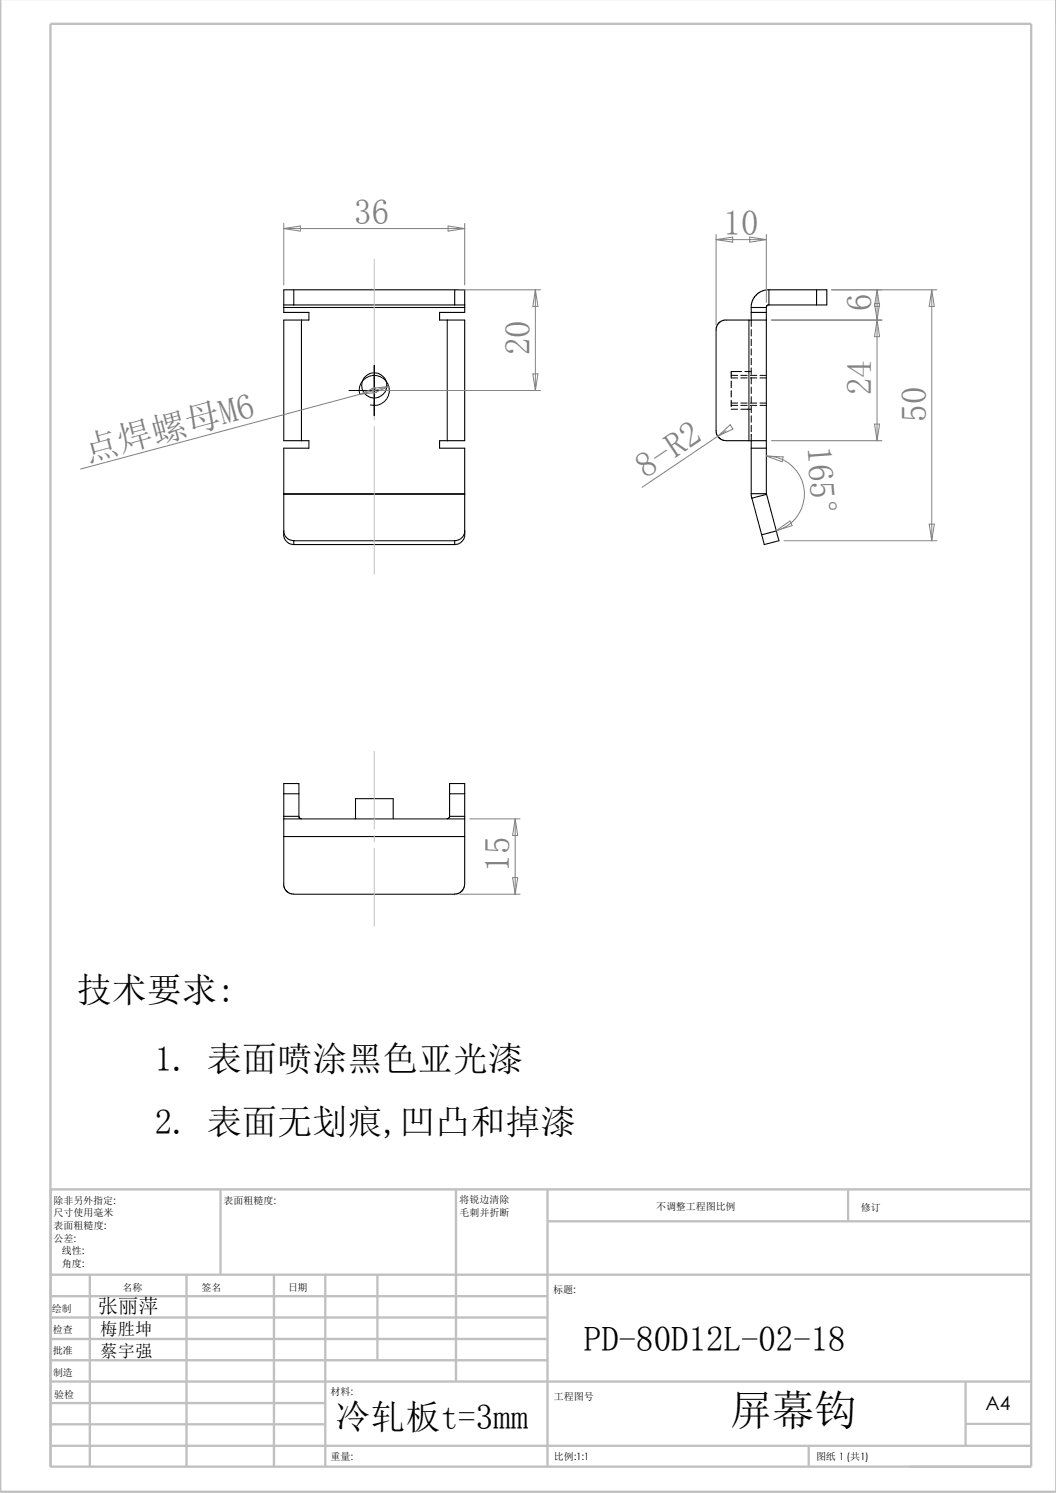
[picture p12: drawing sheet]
<svg xmlns="http://www.w3.org/2000/svg" width="210mm" height="297mm" viewBox="0 0 210 297" stroke-linecap="round" stroke-linejoin="round" font-family="sans-serif">
<g fill="none" stroke="#c0c0c0" stroke-width=".47">
<path d="M0 -.1v296.9h210M10 4.7h195.1v287.1h-195.1zM43.9 236.6v17M90.7 236.6v38.2M108.9 236.6v55.2M168.7 236.5v6.4M205.1 236.6h-195v55.2M10.1 257.9h98.8M10.1 253.6h195M17.9 253.6v38.2M37.1 253.6v38.2M54.5 253.6v38.2"/>
<path d="M64.7 253.6v38.2M75.1 253.6v17M108.9 243h96.2M10.1 274.8h195M10.1 266.4h98.8M10.1 262.1h98.8M10.1 279.1h54.6M10.1 270.6h98.8M192 274.7v12.8M10.1 287.6h195M10.1 283.3h54.6M160.8 287.5v4.3"/>
<path d="M192 283.3h13.1"/>
</g>
<g fill="none" stroke="#000" stroke-width=".21">
<path d="M58.4 57.7h-2v3M58.4 57.7h32M58.4 57.7v3M90.4 57.7h2v3M90.4 57.7v3M152.9 57.7h-.5l-1 .3-1.1 .7-.8 1.4-.1 1.1M152.9 57.7v3M152.9 57.7h9.5M162.4 57.7h2v3h-2M162.4 57.7v3M56.4 60.7h2M56.4 60.7v.5"/>
<path d="M56.4 61.2v.9h5v1.6h-1.5M56.4 61.2h36M58.4 60.7h32M59.9 63.7h-3.5v24h3.5M59.9 63.7v24M88.9 63.7h3.5v24h-3.5M88.9 63.7v24M90.4 60.7h2M92.4 60.7v.5M92.4 61.2v.9h-5v1.6h1.5M148.9 63.7h-4.9l-1 .5-.6 1 .1 21 .5 1 1 .4 4.9 .1M148.9 63.7h3.5"/>
<path d="M148.9 63.7v24M149.4 61.2v2.5M149.4 61.2h3M149.4 62.1h3M152.4 61.2v37M152.9 60.7l-.4 .1-.1 .4M152.9 60.7h9.5M56.4 98.3v8.1a2.03 2.03 0 0 0 2 1.9M56.4 98.2v.1M56.4 98.2h36M56.4 98.3h36M59.9 87.7h1.5v1.5h-5v9"/>
<path d="M88.9 87.7h-1.5v1.5h5v9M92.4 98.3v8.1a2.03 2.03 0 0 1-2 1.9M92.4 98.2v.1M148.9 87.7h3.5M149.4 98.2l.1 .9M149.4 98.2h3M149.4 87.7v10.5M149.4 89.2h3M149.5 99.1l2 7.3M152.4 98.2v.1M152.4 98.3l-2.9 .8M152.4 98.3l2 7.3"/>
<path d="M56.4 105.6a2.03 2.03 0 0 0 2 2M58.4 107.6v.7M58.4 107.6h32M58.4 108.3h32M90.4 107.6v.7M92.4 105.6a2.03 2.03 0 0 1-2 2M154.4 105.6l.5 2-2.9 .7-.5-1.9M154.4 105.6l-2.9 .8M56.4 157.9v-2h3v2M56.4 157.9v4.5M56.4 157.9h3M59.4 157.9v4.5"/>
<path d="M89.4 157.9v-2h3v2M89.4 157.9h3M89.4 157.9v4.5h3M92.4 157.9v4.5M56.4 166.4v-3.5h36v3.5M56.4 166.4v9.9l.3 .7 .4 .4 .6 .4 .7 .1h32l.7-.1 .8-.6 .5-.9v-9.9M56.4 162.4l.1 .5M56.4 166.4h36M56.4 162.4h3M59.4 162.4l.1 .3 .4 .2M70.7 162.9v-4h7.5v4M89.5 162.4l-.2 .3-.4 .2"/>
<path d="M92.4 162.4v.5"/>
<circle cx="74.4" cy="76.7" r="2.49"/>
</g>
<g fill="none" stroke="#000" stroke-width=".2">
<path d="M69.4 77.7h10M71.5 78.4a3 3 0 0 1 2.7-3.7 3 3 0 0 1 3.2 3.2 3 3 0 0 1-3.7 2.7M74.4 72.7v10M145.4 75.8v1.3M145.4 77.7v1.3M145.4 79.6v1.3M145.4 74.7h1.3M147.3 75.2h1.3M147.3 74.7h1.3M147.5 73.9h-2.1v1.3h1.3M148.1 73.9h1.3M149.2 75.2h1.3"/>
<path d="M149.2 74.7h1.3M149.4 63.7v1.2M149.4 65.6v1.2M149.4 67.5v1.2M149.4 69.4v1.3M149.4 71.3v1.3M149.4 73.2v1.3M149.4 75.1v1.3M149.4 77v1.3M149.4 78.9v1.3M151.1 75.2h1.3M151.1 74.7h1.3"/>
<path d="M145.4 81.4h1.3M145.4 80.2h1.3M145.4 80.6h1.3M147.3 81.4h2.1M147.3 80.2h1.3M147.3 80.6h1.3M149.2 80.2h1.3M149.2 80.6h1.3M149.4 80.8v1.3M149.4 82.7v1.3M149.4 84.6v1.3M149.4 86.4v1.3"/>
<path d="M151.1 80.2h1.3M151.1 80.6h1.3"/>
</g>
<path d="M74.4 51.6v29.4M74.4 82.3v1.2M74.4 84.8v29.4M74.4 149.5v15.4M74.4 166.2v1.3M74.4 168.7v15.5" fill="none" stroke="#c0c0c0" stroke-width=".2"/>
<g fill="none" stroke="#808080" stroke-width=".2">
<path d="M56.4 45.5l3.3-.5v1zM56.4 45.5h36M56.4 44.4v12.3M89.1 45l3.3 .5-3.3 .5zM91.4 57.7h16.1M92.4 44.4v12.3M106.5 57.7v20M106.5 57.7l.5 3.3h-1zM142.4 47.7h10M142.4 47.7l3.3-.5v1zM142.4 46.7v18M149.1 47.2l3.3 .5-3.3 .5z"/>
<path d="M152.4 46.7v13.5M165.4 57.7h20.9M174.4 57.7l.5 3.3h-1zM174.4 57.7v30M185.3 57.7l.5 3.3h-1zM185.3 57.7v49.9M71.5 78.4l-55.5 14.9M71.5 78.4l3.1-1.3 .2 1zM74 77.3l3.3-.4-3 1.3zM75.4 77.7h32.1M77.3 76.9l-5.8 1.5M106 74.4h1l-.5 3.3z"/>
<path d="M153.4 63.7h22M173.9 60.4l1 6.6h-1l1-6.6zM142.7 86.8l-15 10.1M142.7 86.8l2.5-2.3 .6 .8zM144.4 85.7l-1.7 1.1M152.4 90.7a7.6 7.6 0 0 1 7.5 6.6 7.6 7.6 0 0 1-5.6 8.3M152.4 90.7l3.3 .2-.2 1zM153.4 87.7h22M173.9 84.4h1l-.5 3.3zM154.3 105.6l2.8-2 .4 1zM155.9 107.6h30.4M184.8 104.3h1l-.5 3.3z"/>
<path d="M91.4 177.9h12M93.4 162.9h10M101.9 174.6h1.1l-.6 3.3zM102.4 162.9v15M102.4 162.9l.6 3.3h-1.1z"/>
</g>
<text font-size="8.4" x="145.2" y="283.4">屏幕钩</text>
<g font-size="6.9" fill="#808080">
<text x="70.4" y="44.5">36</text>
<text x="143.9" y="46.7">10</text>
<text x="173.3" y="61.9" transform="rotate(-90 173.3 61.9)">6</text>
<text x="105.4" y="70.7" transform="rotate(-90 105.4 70.7)">20</text>
<text x="173.3" y="78.6" transform="rotate(-90 173.3 78.6)">24</text>
<text x="184.2" y="83.9" transform="rotate(-90 184.2 83.9)">50</text>
<text x="160.5" y="88.9" transform="rotate(86 160.5 88.9)">165°</text>
<text x="17.3" y="91.8" transform="rotate(-15 17.3 91.8)">点焊螺母M6</text>
<text x="128.4" y="95.2" transform="rotate(-34 128.4 95.2)">8-R2</text>
<text x="101.3" y="173.4" transform="rotate(-90 101.3 173.4)">15</text>
</g>
<g font-size="6.9">
<text x="15.3" y="199.3">技术要求:</text>
<text x="30.8" y="213">1. 表面喷涂黑色亚光漆</text>
<text x="30.8" y="225.6">2. 表面无划痕,凹凸和掉漆</text>
<text x="116.1" y="268.7">PD-80D12L-02-18</text>
<text x="66.7" y="284.3">冷轧板t=3mm</text>
</g>
<text font-size="4" x="19.4" y="261.2">张丽萍</text>
<text font-size="3.9" x="196" y="280.4">A4</text>
<g font-size="3.4">
<text x="19.9" y="265.5">梅胜坤</text>
<text x="19.9" y="270">蔡宇强</text>
</g>
<g font-size="2">
<text x="10.7" y="239.5">除非另外指定:</text>
<text x="44.5" y="239.5">表面粗糙度:</text>
<text x="91.4" y="239.4">将锐边清除</text>
<text x="10.7" y="242">尺寸使用毫米</text>
<text x="10.7" y="244.5">表面粗糙度:</text>
<text x="91.4" y="241.9">毛刺并折断</text>
<text x="130.5" y="240.8">不调整工程图比例</text>
<text x="171.2" y="241">修订</text>
<text x="10.7" y="247">公差:</text>
<text x="12.3" y="252">角度:</text>
<text x="12.3" y="249.5">线性:</text>
<text x="24.4" y="256.9">名称</text>
<text x="40.1" y="256.8">签名</text>
<text x="57.3" y="256.8">日期</text>
<text x="110" y="257.1">标题:</text>
<text x="10.3" y="261">绘制</text>
<text x="10.5" y="269.3">批准</text>
<text x="10.5" y="265.3">检查</text>
<text x="10.5" y="273.6">制造</text>
<text x="10.8" y="278">验检</text>
<text x="65.7" y="277.4">材料:</text>
<text x="110.2" y="278.5">工程图号</text>
<text x="65.7" y="290.4">重量:</text>
<text x="110.2" y="290.5">比例:1:1</text>
<text x="162.3" y="290.4">图纸 1 (共1)</text>
</g>
</svg>
